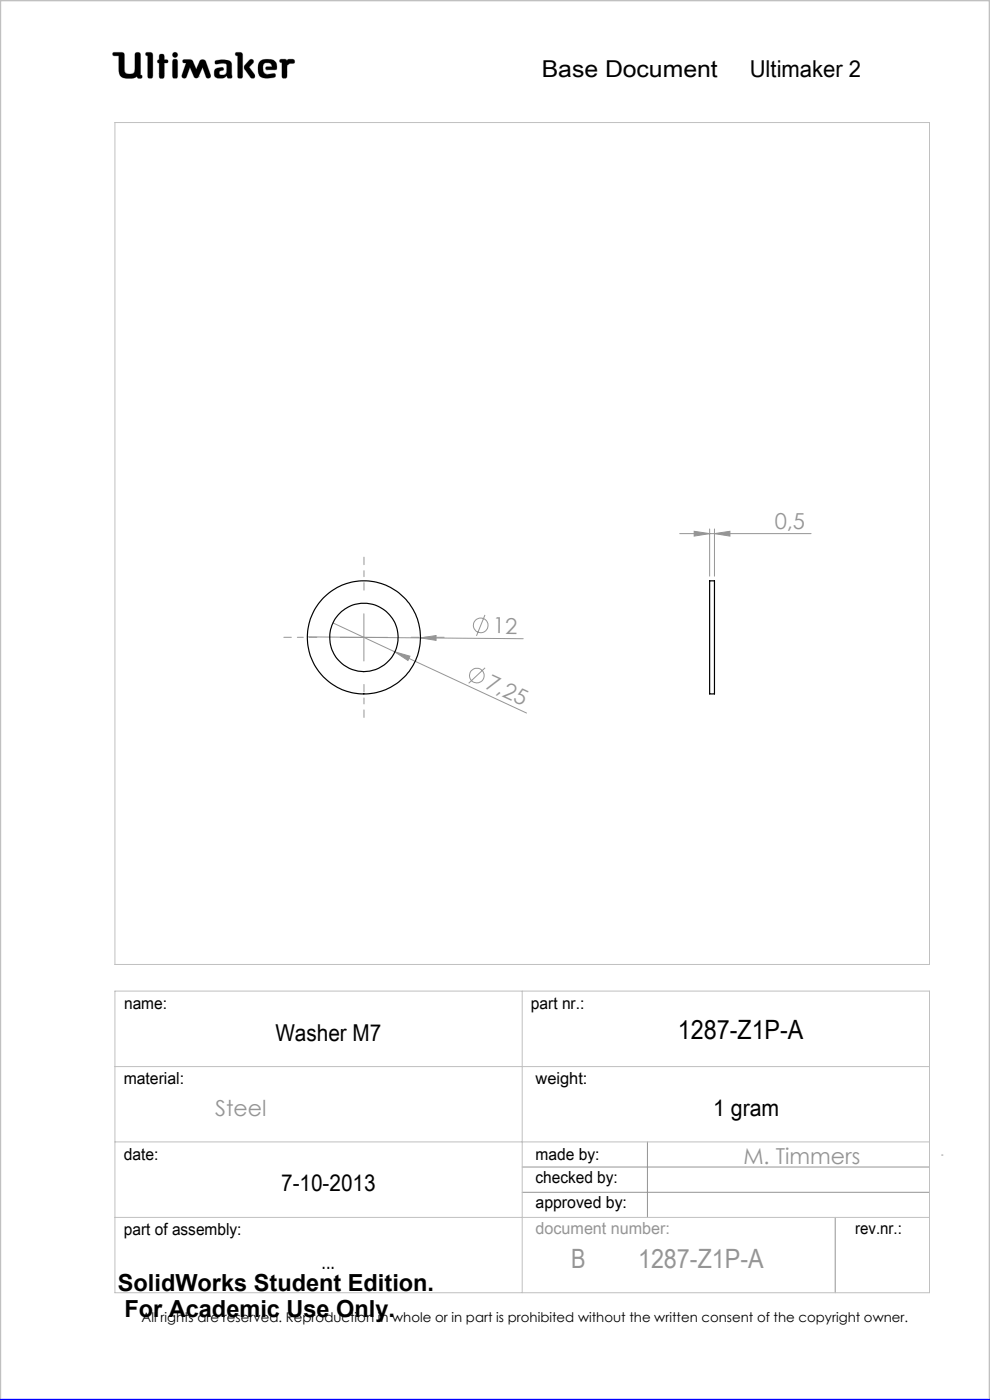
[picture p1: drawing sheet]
<svg xmlns="http://www.w3.org/2000/svg" width="210mm" height="297mm" viewBox="0 0 210 297" stroke-linecap="round" stroke-linejoin="round" font-family="sans-serif">
<g fill="none" stroke="#c0c0c0" stroke-width=".21">
<path d="M24 11.1h1.9l.4 .3 .2 3.9a1.51 1.51 0 0 0 2 0l.2-4a.77 .77 0 0 1 1 0l.1 4.6 .3 .1a.39 .39 0 0 1-.3 .6l-.6-.1-.1-.3a3.8 3.8 0 0 1-3 .3l-.6-.5-.2-.6-.1-3.6h-1a.39 .39 0 0 1-.3-.2 .39 .39 0 0 1 .1-.5zM31 11.1l1.2 .1 .2 .4-.1 4.8a.6 .6 0 0 1-.6 .2 .6 .6 0 0 1-.4-.5v-4.3l-.4-.1zM33.8 12.7v-1.1a.6 .6 0 0 1 .7-.1 .6 .6 0 0 1 .4 .5v.7h.6a.37 .37 0 0 1 0 .6l-.6 .1-.1 3.1a.6 .6 0 0 1-.6 .1 .6 .6 0 0 1-.4-.5v-2.7M33.8 12.7h.1M33.8 13.4h.1M33.8 15.7h.1M33.8 12.7h-.3l-.1 .3v.2l.4 .2M36.7 11.3l.4-.2 .4 .2 .2 .3-.2 .4-.4 .2-.4-.2-.1-.4zM36.8 12.6h.7l.2 .5v3l-.2 .5h-.7l-.2-.5v-3zM38.9 12.7l1.4-.1 .4 .2 .9 1.9 .7-1.6a.73 .73 0 0 1 .7-.5 .73 .73 0 0 1 .7 .5l1 2.8-.1 .5a.53 .53 0 0 1-.5 .2 .53 .53 0 0 1-.4-.3l-.7-2-1 2.1-.4 .2-.4-.2-.9-2.1-.7 2a.54 .54 0 0 1-.5 .3 .54 .54 0 0 1-.5-.2v-.5l.9-2.5-.7-.2zM42.1 16.3h.1M45.6 12.9a3.7 3.7 0 0 1 3.4 .3l.1 .5 .1 2.7a.64 .64 0 0 1-1-.2l-.1-.1a1.93 1.93 0 0 1-2.5 .2 1.32 1.32 0 0 1 .4-1.8l1-.2 .3 .1 .1 .2v.3a.73 .73 0 0 0-.9 .8 .98 .98 0 0 0 1.4 0l.2-.6-.1-1.5a2.59 2.59 0 0 0-2 0l-.4-.2z"/>
<path d="M50 11.1l1.3 .1 .2 .4-.1 4.8a.57 .57 0 0 1-.6 .2 .57 .57 0 0 1-.4-.5v-4.3l-.4-.1zM52.9 12.8l.4-.2 .4 .1 .1 .4-1 1.1 1.2 1.6 .1 .5-.2 .3h-.4a5.9 5.9 0 0 1-1.7-2.2l.1-.6zM55 13.3a2.62 2.62 0 0 1 3.5-.1l.2 1.1-.1 .5h-2l-.2-.1v-.5l1.3-.1-.2-.5a1.24 1.24 0 0 0-1.6 .1l-.1 1.1 .2 .6 .8 .4 1.5-.2 .1 .1v.6a3.8 3.8 0 0 1-3.3-.1 3.2 3.2 0 0 1-.1-2.9zM56.6 14.8h.1M59.4 12.6h1.2l.3 .3a1.21 1.21 0 0 1 1.5-.2v.7l-.9 .1-.6 .4-.1 2.5a.6 .6 0 0 1-.6 .2 .6 .6 0 0 1-.4-.5v-2.8l-.5-.2zM24.4 26h172.8v178.6h-172.8zM24.4 210.3h172.8v63.9h-172.8zM110.8 210.3v63.9M24.4 226.3h172.8M24.4 242.2h172.8M24.4 258.3h172.8"/>
</g>
<g fill="none" stroke="#959595" stroke-width=".21">
<path d="M144.2 113.2h27.8M147.2 112.7l3.3 .5-3.3 .5zM150.5 112.2v10M151.6 113.2l3.2-.5v1zM151.6 112.2v10M65.2 135.1l45.8 .4M70.6 132.1l13.1 6.2M72.2 135.2h10M77.2 130.2v10M83.7 138.3l3.3 .9-.5 .9zM83.7 138.3l28 13M89.2 135.3l3.3-.5v1.1z"/>
<path d="M102.9 130.5l-1.8 4.4M102.9 141.7l-3.5 3.3M110.8 247.6h86.4M110.8 252.9h86.4M137.3 242.2v16.1M177.2 258.3v15.9M199.7 245h.3"/>
<circle cx="102" cy="132.7" r="1.56"/>
<circle cx="101.1" cy="143.3" r="1.55"/>
</g>
<path d="M0 297v-297h210v297" fill="none" stroke="#c0c0c0" stroke-width=".5"/>
<path d="M0 297h210" fill="none" stroke="#00f" stroke-width=".5"/>
<path d="M45.7 12.9l-.1 .5 .2 .2 1.2-.2 .9 .1 .2 .3-.1 1.4a.84 .84 0 0 1-.6 .7 .84 .84 0 0 1-.9-.3l.1-.4 .4-.2a.36 .36 0 0 0 .4-.4 .36 .36 0 0 0-.4-.3 1.23 1.23 0 0 0-1.6 1 1.07 1.07 0 0 0 .3 1.1 1.07 1.07 0 0 0 1.1 .2h.6l.3-.2a.28 .28 0 0 1 .4-.3 .28 .28 0 0 1 .2 .4 .57 .57 0 0 0 .6 .2 .57 .57 0 0 0 .3-.6l-.1-2.4a1.23 1.23 0 0 0-1.5-1zM50 11.1v.6l.4 .1v4.6l.3 .2h.5l.3-.3v-4.8l-.4-.4zM53 12.7l-1.2 1.3v.5l1.4 2 .6 .1 .2-.2v-.6l-1.2-1.6 1-.9v-.4l-.4-.3zM55.2 12.9a2.9 2.9 0 0 0 .1 3.4l.5 .2 1 .1 1.4-.2 .3-.2-.1-.5-.2-.1-1.4 .2-.6-.2-.3-.4-.1-.5a.99 .99 0 0 1 .7-1.3 .99 .99 0 0 1 1.2 .7l-1.2 .1-.2 .4 .3 .2h1.5a.51 .51 0 0 0 .6-.1 .51 .51 0 0 0 0-.6 1.62 1.62 0 0 0-2-1.5l-1.1 .1zM59.4 12.6l-.1 .6 .5 .1v3l.2 .3h.6l.3-.4v-2.3l.6-.4 .9-.1 .1-.5-.3-.3h-1l-.3 .3-.4-.3zM36.7 12.7l-.1 .3v3.4l.2 .2h.7l.2-.3v-3.4l-.2-.3zM36.6 11.6a.56 .56 0 0 0 1.1 0 .56 .56 0 0 0-1.1 0zM33.8 11.6v1.1l-.4 .2v.4l.4 .1v2.9l.2 .3h.5l.4-.4v-2.8l.7-.1 .1-.4-.3-.2h-.5v-.8l-.2-.4h-.6zM31 11.1l-.1 .6 .4 .1v4.5l.3 .3h.5l.3-.5v-4.7l-.4-.3zM38.8 12.7v.5l.7 .2-.9 2.5 .1 .6 .5 .1 .3-.2 .8-2.1 .9 2.1 .3 .2h.3l.3-.2 .9-2.1 .7 2.1 .6 .2 .4-.2v-.5l-1-2.8-.3-.4h-.7l-.3 .2-.8 1.8-.9-1.9-.4-.2zM24 11.2v.6h1.2v2.7a1.76 1.76 0 0 0 2.2 2.1h.9l.8-.4 .3 .4h.6l.2-.2-.1-.4-.3-.1v-4.4l-.4-.4h-.5l-.3 .4v3.4a.81 .81 0 0 1-1.1 .8h-.1a.86 .86 0 0 1-1-1.1l-.1-3.3-.4-.2z" fill-rule="evenodd" fill="#000"/>
<path d="M67.2 135.2h-7M77.2 125.2v-7M87.2 135.2h7M77.2 145.2v7" fill="none" stroke="#959595" stroke-width=".21" stroke-dasharray="15.2 1.3 1.3 1.3" stroke-dashoffset="13.6"/>
<g fill="#959595">
<path d="M83.7 138.3l3.3 .9-.5 .9z"/>
<path d="M89.2 135.3l3.3-.5v1.1z"/>
<path d="M147.2 112.7l3.3 .5-3.3 .5zM151.6 113.2l3.2-.5v1z"/>
</g>
<g fill="none" stroke="#000" stroke-width=".25">
<path d="M150.5 123.2h1.1v24h-1.1z"/>
<circle cx="77.2" cy="135.2" r="7.3"/>
<circle cx="77.2" cy="135.2" r="12"/>
</g>
<text font-size="5.6" x="143.8" y="220.3">1287-Z1P-A</text>
<g font-size="5.6" fill="#959595">
<text x="121.1" y="269.1">B</text>
<text x="135.3" y="269.1">1287-Z1P-A</text>
</g>
<g font-size="5">
<text x="25" y="273.9">SolidWorks Student Edition.</text>
<text x="26.4" y="279.4">For Academic Use Only.</text>
</g>
<g font-size="4.9">
<text x="114.9" y="16.4">Base Document</text>
<text x="159" y="16.3">Ultimaker 2</text>
<text x="58.4" y="220.9">Washer M7</text>
<text x="151.3" y="236.7">1 gram</text>
<text x="59.6" y="252.7">7-10-2013</text>
<text x="68.2" y="269.3">...</text>
</g>
<g font-size="4.7" fill="#959595">
<text x="164.3" y="112.2">0,5</text>
<text x="104.5" y="134.4" transform="rotate(1 104.5 134.4)">12</text>
<text x="102.8" y="145.9" transform="rotate(25 102.8 145.9)">7,25</text>
<text x="45.6" y="236.7">Steel</text>
<text x="157.7" y="246.9">M. Timmers</text>
</g>
<g font-size="3.5">
<text x="26.3" y="214.1">name:</text>
<text x="112.6" y="214">part nr.:</text>
<text x="26.2" y="229.9">material:</text>
<text x="113.6" y="229.9">weight:</text>
<text x="26.3" y="246">date:</text>
<text x="113.6" y="246">made by:</text>
<text x="113.6" y="251.1">checked by:</text>
<text x="113.6" y="256.3">approved by:</text>
<text x="26.3" y="262">part of assembly:</text>
<text x="181.4" y="261.9">rev.nr.:</text>
</g>
<text font-size="3.5" fill="#959595" x="113.6" y="261.8">document number:</text>
<text font-size="2.8" x="30" y="280.4">All rights are reserved. Reproduction in whole or in part is prohibited without the written consent of the copyright owner.</text>
</svg>
